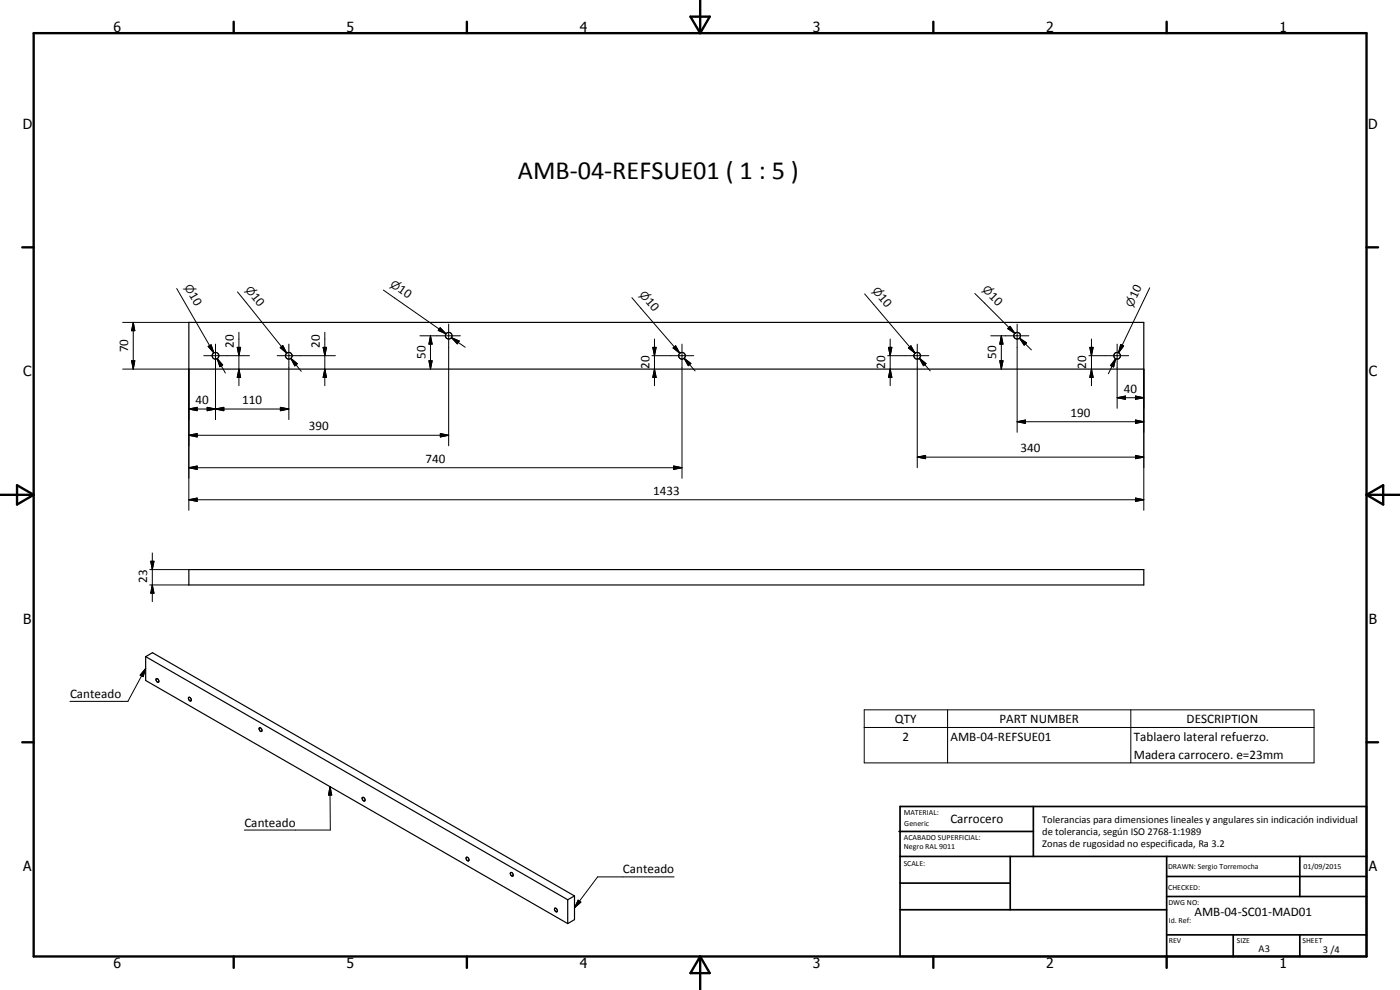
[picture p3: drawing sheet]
<svg xmlns="http://www.w3.org/2000/svg" width="420mm" height="297mm" viewBox="0 0 420 297" stroke-linecap="round" stroke-linejoin="round" font-family="sans-serif">
<g fill="none" stroke="#000" stroke-width=".35">
<path d="M56.7 96.7h286.6v14h-286.6zM56.7 170.9h286.6v4.6h-286.6zM43.7 197v7.2l126.7 72.9M43.7 197l2.1-1.2 126.6 73M43.7 197l126.7 73M46.9 203.7a.58 .58 0 0 1 .7 .3 .58 .58 0 0 1-.2 .7 .85 .85 0 0 1-.5-1zM56.6 209.3a.63 .63 0 0 1 .7 .3 .63 .63 0 0 1-.1 .7l-.5-.4zM77.9 218.4a.65 .65 0 0 1 .6 .4 .65 .65 0 0 1-.2 .7 .79 .79 0 0 1-.4-1.1zM108.7 239.3a.62 .62 0 0 1 .7 .3 .62 .62 0 0 1-.1 .8 .82 .82 0 0 1-.6-1.1zM139.9 257.3a.6 .6 0 0 1 .7 .3 .6 .6 0 0 1-.1 .7l-.5-.4zM153.2 261.8a.63 .63 0 0 1 .7 .3 .63 .63 0 0 1-.2 .8 .82 .82 0 0 1-.5-1.1zM166.4 272.6a.58 .58 0 0 1 .8 .3 .58 .58 0 0 1-.2 .7l-.4-.3z"/>
<path d="M170.4 270v7.1M172.4 268.8l-2 1.2M172.4 268.8v7.1l-2 1.2"/>
<circle cx="64.7" cy="106.7" r="1.01"/>
<circle cx="86.7" cy="106.7" r="1.02"/>
<circle cx="134.7" cy="100.7" r="1"/>
<circle cx="204.7" cy="106.7" r="1"/>
<circle cx="275.2" cy="106.7" r="1"/>
<circle cx="305.3" cy="100.7" r="1"/>
<circle cx="335.3" cy="106.7" r="1"/>
</g>
<g fill="none" stroke="#000" stroke-width=".71">
<path d="M10.1 9.9h400v277.1h-400zM70.1 6.5v3.4M140.1 6.5v3.4M207.2 5h5.8l-2.9 4.9zM210.1 0v9.9M280.1 6.5v3.4M350.1 6.5v3.4M6.7 74.2h3.4M410.1 74.2h3.5M.1 148.5h10M5.1 145.6l5 2.9-5 2.9zM410.1 148.5h10"/>
<path d="M410.1 148.5l5-2.9v5.8zM6.7 222.7h3.4M410.1 222.7h3.5M70.1 287v3.4M140.1 287v3.4M210.1 287v10M210.1 287l2.9 5h-5.8zM280.1 287v3.4M350.1 287v3.4"/>
</g>
<g fill="none" stroke="#000" stroke-width=".51">
<path d="M269.8 249.5h40.3M270.1 242h140v45h-140zM270.1 257h140M303.2 257v16M310.1 242v15M350.1 257v30M390.1 257v12M270.1 265h33.1M270.1 273h80M350.1 269h60M350.1 263h60M350.1 280.5h60"/>
<path d="M370.1 280.5v6.5M390.1 280.5v6.5"/>
</g>
<g fill="none" stroke="#000" stroke-width=".3">
<path d="M36.8 96.7h19.9M40 96.7l.5 2.5h-1zM40 96.7v14M53 86.6l11.2 19.3M71.3 87.6l14.8 18.4M71.7 99.7v16M97.5 99.7v16M115.1 87l18.7 13.2M132.1 98.3l1.7 1.9-2.3-1.1zM134.7 97.2v36.6M189.6 89.3l14.4 16.7M259.5 88.2l15.1 17.8"/>
<path d="M292.6 88.1l12 11.9M302.4 98.6l.7-.7 1.5 2.1zM302.8 98.3l1.8 1.7M305.3 97.2v32.5M345 86.4l-9.3 19.4M36.8 110.7h19.9v42.4M39.5 108.2h1l-.5 2.5zM61.2 106.7h13.7M62.5 103.9l.9-.4 .8 2.4zM62.9 103.7l1.3 2.2M64.7 103.3v22.6M65.2 107.6l1.6 1.9-.8 .5z"/>
<path d="M65.2 107.6l2.4 4.3M71.2 104.2h1l-.5 2.5zM71.7 110.7l.5 2.5h-1zM83.2 106.7h17.5M84.1 104.3l.8-.6 1.2 2.3zM84.5 104l1.6 2M86.7 103.3v22.6M87.3 107.5l1.9 1.6-.7 .7zM87.3 107.5l3.1 3.9M97 104.2h1l-.5 2.5zM97.5 110.7l.5 2.5h-1zM126 100.8h12.2"/>
<path d="M128.7 108.2h1l-.5 2.5zM129.2 100.8l.5 2.5h-1zM129.2 100.8v9.9M135.5 101.3l2.3 1-.6 .9zM135.5 101.3l4.1 2.9M195.7 106.7h12.5M195.9 104.2h1l-.5 2.5zM196.4 110.7l.5 2.5h-1zM196.4 101.7v14M202 104.4l.8-.6 1.2 2.2zM202.4 104.1l1.6 1.9M204.7 103.3v40.2"/>
<path d="M205.3 107.5l2 1.6-.7 .6zM205.3 107.5l3.3 3.8M266.4 106.7h12.4M266.6 104.2h1.1l-.5 2.5zM267.2 110.7l.5 2.5h-1.1zM267.2 101.7v14M272.6 104.4l.8-.6 1.2 2.2zM275.3 103.3v37M275.9 107.5l2 1.6-.8 .6zM275.9 107.5l3.3 3.8M297.3 100.8h11.5M300 108.2h1l-.5 2.5z"/>
<path d="M300.5 100.8l.5 2.5h-1zM300.5 100.8v9.9M306 101.5l2.1 1.4-.7 .6zM306 101.5l3.5 3.5M326.8 106.7h11.9M327.1 104.2h1l-.5 2.5zM327.6 110.7l.5 2.5h-1zM327.6 101.7v14M334.8 107.6l-.6 2.5-.9-.4zM334.8 107.6l-2.2 4.5M335.3 119.3l2.5-.5v1zM335.3 103.3v19.2"/>
<path d="M335.3 119.3h8M336.3 103.4l.9 .4-1.5 2zM336.8 103.6l-1.1 2.2M340.8 118.8l2.5 .5-2.5 .5zM343.3 110.7v42.4M56.7 130.6l2.5-.5v1zM56.7 122.7l2.5-.5v1zM56.7 130.6h78M56.7 122.7h30M62.2 122.2l2.5 .5-2.5 .5zM62.2 122.2l5 1v-1l-5 1zM64.7 122.7l2.5-.5v1z"/>
<path d="M84.1 122.2l2.6 .5-2.6 .5zM132.2 130.1l2.5 .5-2.5 .5zM202.2 139.8l2.5 .5-2.5 .5zM275.3 137.2l2.5-.5v.9zM275.3 137.2h68M305.3 126.5l2.5-.5v1zM305.3 126.5h38M340.8 126l2.5 .5-2.5 .5zM340.8 136.7l2.5 .5-2.5 .4zM56.7 149.9l2.5-.5v1.1zM56.7 140.3l2.5-.5v1zM56.7 149.9h286.6"/>
<path d="M56.7 140.3h148M340.8 149.4l2.5 .5-2.5 .6zM44.9 170.9h11.8M44.9 175.5h11.8M45.2 168.4h1l-.5 2.5zM45.7 175.5l.5 2.5h-1zM45.7 165.9v14.6M43.7 200.6l-.7 2.4-.9-.4zM43.7 200.6l-5.3 9.8h-17.4M259.4 213h135v15.9h-135zM259.4 218.3h135M284.4 213v15.9"/>
<path d="M339.4 213v15.9M99 236l.6 2.5h-1zM99 236l.1 13h-25.8M173.5 270.1l.8 .6-1.9 1.7zM202.3 263.1h-22.9l-7 9.3"/>
</g>
<g fill="#000">
<path d="M40 96.7l.5 2.5h-1zM132.1 98.3l1.7 1.9-2.3-1.1zM302.4 98.6l.7-.7 1.5 2.1zM39.5 108.2h1l-.5 2.5zM62.5 103.9l.9-.4 .8 2.4zM65.2 107.6l1.6 1.9-.8 .5zM71.2 104.2h1l-.5 2.5zM71.7 110.7l.5 2.5h-1zM84.1 104.3l.8-.6 1.2 2.3zM87.3 107.5l1.9 1.6-.7 .7zM97 104.2h1l-.5 2.5zM97.5 110.7l.5 2.5h-1z"/>
<path d="M128.7 108.2h1l-.5 2.5zM129.2 100.8l.5 2.5h-1zM135.5 101.3l2.3 1-.6 .9zM195.9 104.2h1l-.5 2.5zM196.4 110.7l.5 2.5h-1zM202 104.4l.8-.6 1.2 2.2zM205.3 107.5l2 1.6-.7 .6zM266.6 104.2h1.1l-.5 2.5zM267.2 110.7l.5 2.5h-1.1zM272.6 104.4l.8-.6 1.2 2.2zM275.9 107.5l2 1.6-.8 .6zM300 108.2h1l-.5 2.5z"/>
<path d="M300.5 100.8l.5 2.5h-1zM306 101.5l2.1 1.4-.7 .6zM327.1 104.2h1l-.5 2.5zM327.6 110.7l.5 2.5h-1zM334.8 107.6l-.6 2.5-.9-.4zM336.3 103.4l.9 .4-1.5 2zM335.3 119.3l2.5-.5v1zM340.8 118.8l2.5 .5-2.5 .5zM56.7 140.3l2.5-.5v1zM56.7 130.6l2.5-.5v1zM56.7 122.7l2.5-.5v1zM62.2 122.2l2.5 .5-2.5 .5z"/>
<path d="M64.7 122.7l2.5-.5v1zM84.1 122.2l2.6 .5-2.6 .5zM132.2 130.1l2.5 .5-2.5 .5zM275.3 137.2l2.5-.5v.9zM305.3 126.5l2.5-.5v1zM340.8 126l2.5 .5-2.5 .5zM340.8 136.7l2.5 .5-2.5 .4zM56.7 149.9l2.5-.5v1.1zM202.2 139.8l2.5 .5-2.5 .5zM340.8 149.4l2.5 .5-2.5 .6zM45.2 168.4h1l-.5 2.5zM45.7 175.5l.5 2.5h-1z"/>
<path d="M43.7 200.6l-.7 2.4-.9-.4zM99 236l.6 2.5h-1zM173.5 270.1l.8 .6-1.9 1.7z"/>
</g>
<text font-size="7.9" x="155.4" y="53.8">AMB-04-REFSUE01 ( 1 : 5 )</text>
<g font-size="4.2">
<text x="34" y="9.6">6</text>
<text x="104" y="9.6">5</text>
<text x="174" y="9.6">4</text>
<text x="244" y="9.6">3</text>
<text x="314" y="9.6">2</text>
<text x="384" y="9.6">1</text>
<text x="6.8" y="38.7">D</text>
<text x="410.6" y="38.7">D</text>
<text x="7" y="112.9">C</text>
<text x="410.8" y="112.9">C</text>
<text x="7" y="187.1">B</text>
<text x="410.8" y="187.1">B</text>
<text x="7" y="261.4">A</text>
<text x="410.8" y="261.4">A</text>
<text x="34" y="290.4">6</text>
<text x="104" y="290.4">5</text>
<text x="174" y="290.4">4</text>
<text x="244" y="290.4">3</text>
<text x="314" y="290.4">2</text>
<text x="384" y="290.4">1</text>
</g>
<g font-size="3.9">
<text x="56.7" y="88.6" transform="rotate(60 56.7 88.6)">10</text>
<text x="75.3" y="89.1" transform="rotate(51 75.3 89.1)">10</text>
<text x="119.2" y="87.3" transform="rotate(35 119.2 87.3)">10</text>
<text x="263.5" y="89.5" transform="rotate(50 263.5 89.5)">10</text>
<text x="296.6" y="89.1" transform="rotate(45 296.6 89.1)">10</text>
<text x="341.1" y="89.7" transform="rotate(-64 341.1 89.7)">10</text>
<text x="193.6" y="90.6" transform="rotate(49 193.6 90.6)">10</text>
<text x="38.5" y="105.7" transform="rotate(-90 38.5 105.7)">70</text>
<text x="70.2" y="104.5" transform="rotate(-90 70.2 104.5)">20</text>
<text x="96" y="104.5" transform="rotate(-90 96 104.5)">20</text>
<text x="127.7" y="107.8" transform="rotate(-90 127.7 107.8)">50</text>
<text x="298.9" y="107.8" transform="rotate(-90 298.9 107.8)">50</text>
<text x="194.9" y="110.8" transform="rotate(-90 194.9 110.8)">20</text>
<text x="265.6" y="110.8" transform="rotate(-90 265.6 110.8)">20</text>
<text x="326" y="110.8" transform="rotate(-90 326 110.8)">20</text>
<text x="337.3" y="117.8">40</text>
<text x="58.7" y="121.2">40</text>
<text x="72.7" y="121.2">110</text>
<text x="321.3" y="125">190</text>
<text x="92.7" y="129.1">390</text>
<text x="306.3" y="135.6">340</text>
<text x="127.7" y="138.8">740</text>
<text x="196" y="148.4">1433</text>
<text x="44.2" y="174.9" transform="rotate(-90 44.2 174.9)">23</text>
<text x="21" y="209.4">Canteado</text>
<text x="268.6" y="216.9">QTY</text>
<text x="299.9" y="216.9">PART NUMBER</text>
<text x="356.1" y="216.9">DESCRIPTION</text>
<text x="270.9" y="222.2">2</text>
<text x="285.3" y="222.2">AMB-04-REFSUE01</text>
<text x="340.3" y="222.3">Tablaero lateral refuerzo.</text>
<text x="340.3" y="227.6">Madera carrocero. e=23mm</text>
<text x="73.4" y="248">Canteado</text>
<text x="285.2" y="246.9">Carrocero</text>
<text x="186.9" y="262">Canteado</text>
<text x="358.5" y="275">AMB-04-SC01-MAD01</text>
</g>
<g font-size="3.3">
<text x="55.3" y="86.2" transform="rotate(60 55.3 86.2)">n</text>
<text x="73.5" y="86.9" transform="rotate(51 73.5 86.9)">n</text>
<text x="116.9" y="85.7" transform="rotate(35 116.9 85.7)">n</text>
<text x="191.8" y="88.6" transform="rotate(49 191.8 88.6)">n</text>
<text x="261.7" y="87.4" transform="rotate(50 261.7 87.4)">n</text>
<text x="294.6" y="87.1" transform="rotate(45 294.6 87.1)">n</text>
<text x="339.8" y="92.3" transform="rotate(-64 339.8 92.3)">n</text>
</g>
<g font-size="3.1">
<text x="312.7" y="246.8">Tolerancias para dimensiones lineales y angulares sin indicación individual</text>
<text x="312.7" y="250.4">de tolerancia, según ISO 2768-1:1989</text>
<text x="312.7" y="254">Zonas de rugosidad no especificada, Ra 3.2</text>
<text x="377.7" y="285.6">A3</text>
<text x="397" y="285.9">3 /4</text>
</g>
<g font-size="2.4">
<text x="271.2" y="244.4">MATERIAL:</text>
<text x="271.3" y="252">ACABADO SUPERFICIAL:</text>
<text x="271.4" y="247.9">Generic</text>
<text x="271.3" y="254.6">Negro RAL 9011</text>
<text x="271.2" y="259.7">SCALE:</text>
<text x="350.6" y="260.8">DRAWN: Sergio Torremocha</text>
<text x="391.2" y="260.6">01/09/2015</text>
<text x="350.6" y="267">CHECKED:</text>
<text x="350.6" y="271.4">DWG NO:</text>
<text x="350.8" y="276.9">Id. Ref:</text>
<text x="350.8" y="282.8">REV</text>
<text x="371.2" y="282.9">SIZE</text>
<text x="390.9" y="282.9">SHEET</text>
</g>
</svg>
